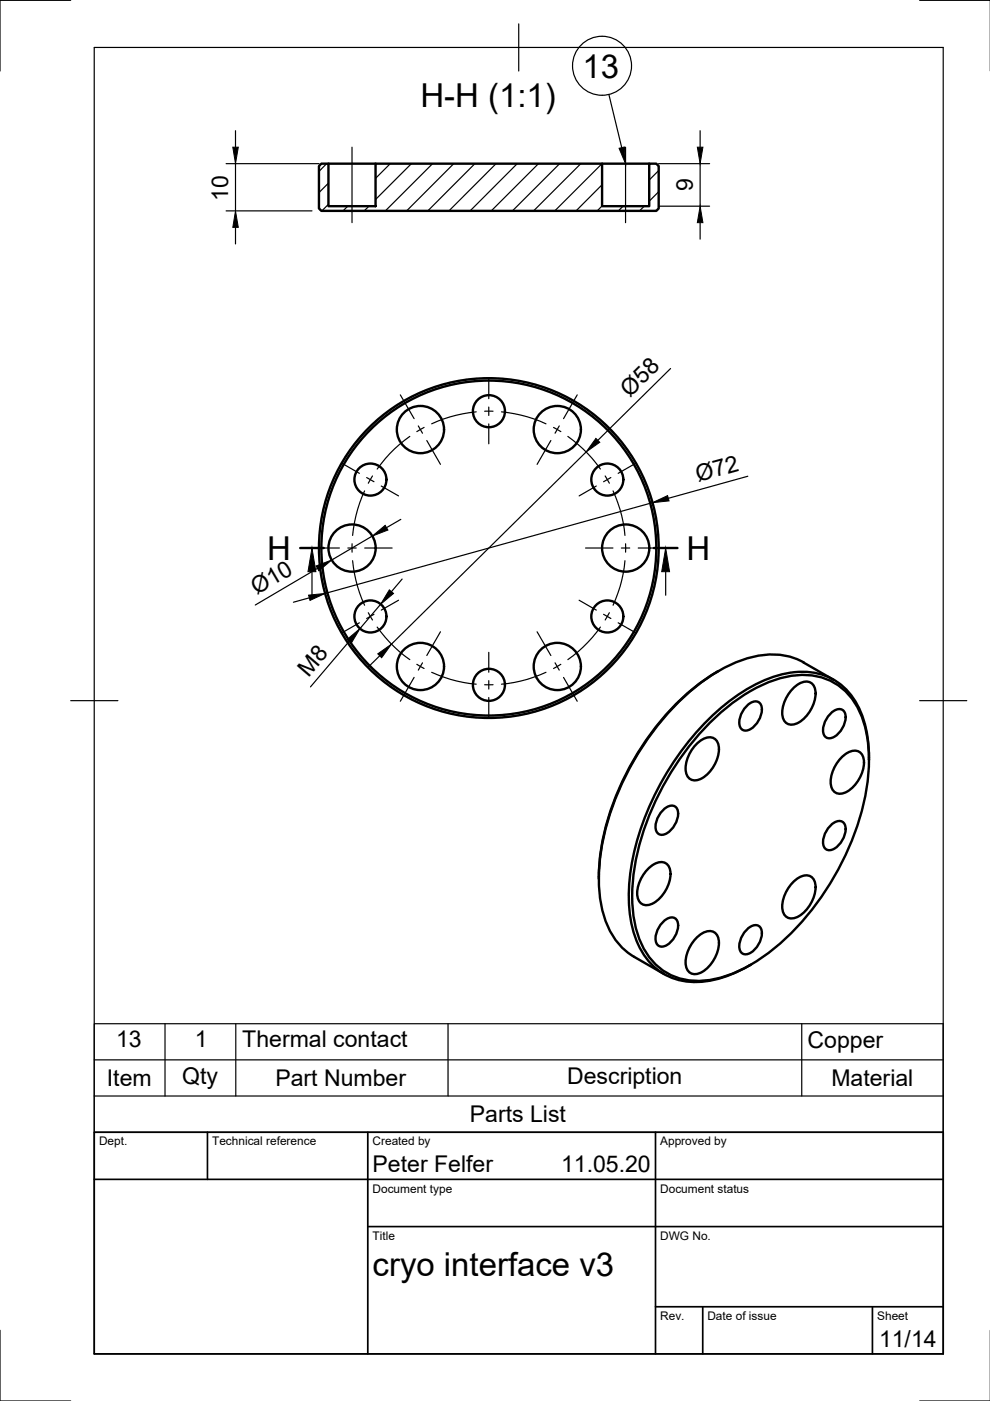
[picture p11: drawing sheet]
<svg xmlns="http://www.w3.org/2000/svg" width="210mm" height="297mm" viewBox="0 0 210 297" stroke-linecap="round" stroke-linejoin="round" font-family="sans-serif">
<!-- layer: Visible -->
<g fill="none" stroke="#000" stroke-width=".51">
<path d="M68.1 34.7h1.5v9h10v-9h48.1v9h9.9v-9h1.5l.6 .5v9l-.6 .5h-71l-.5-.5v-9zM69.6 34.7h10M127.7 34.7h9.9M147.7 157.8a3.3 3.3 0 0 1 3.7-1.3 3.3 3.3 0 0 1 .8 3.9 7.4 7.4 0 0 1-4 4.9 2.07 2.07 0 0 1-2.2-.3 2.07 2.07 0 0 1-.6-2.1 7.8 7.8 0 0 1 2.3-5.1zM150.6 153.2a34.9 34.9 0 0 1 16.1-9.7 13.2 13.2 0 0 1 16.4 9.5 34 34 0 0 1-.4 18.9 58 58 0 0 1-20 30.3 25.9 25.9 0 0 1-14.6 5.8 12.7 12.7 0 0 1-12.3-8.2 29.4 29.4 0 0 1-1.2-16.2 58.6 58.6 0 0 1 16-30.4zM152.3 142.3a52.2 52.2 0 0 0-19.7 22 49.5 49.5 0 0 0-5.6 22M158.1 149.9a2.21 2.21 0 0 1 2.9-.9 3.1 3.1 0 0 1 0 3.5 4 4 0 0 1-2.9 2.4 1.67 1.67 0 0 1-1.3-2.4 5.6 5.6 0 0 1 1.3-2.6zM168.2 146a3.3 3.3 0 0 1 3.7-1.3 3.3 3.3 0 0 1 .8 3.9 7.4 7.4 0 0 1-4 4.9 2.07 2.07 0 0 1-2.2-.3 2.07 2.07 0 0 1-.7-2.1 7.8 7.8 0 0 1 2.4-5.1zM170.4 140.5l6.3 3.6M170.4 140.4a15.3 15.3 0 0 0-12.7-.6 40.6 40.6 0 0 0-17.4 12.9 57 57 0 0 0-13.3 31.6 24.1 24.1 0 0 0 3 14.2 12.9 12.9 0 0 0 4.5 4.4l6.3 3.6M175.8 151.5a2.21 2.21 0 0 1 3-.9 3.1 3.1 0 0 1 0 3.5 4 4 0 0 1-3 2.4 1.67 1.67 0 0 1-1.2-2.4 5.6 5.6 0 0 1 1.2-2.6zM140.3 172a2.21 2.21 0 0 1 3-.9 3.1 3.1 0 0 1 0 3.5 4 4 0 0 1-3 2.4 1.67 1.67 0 0 1-1.3-2.4 5.6 5.6 0 0 1 1.3-2.6z"/>
<path d="M175.8 175.3a2.21 2.21 0 0 1 3-1 3.1 3.1 0 0 1 0 3.5 4 4 0 0 1-3 2.5 1.67 1.67 0 0 1-1.2-2.4 5.6 5.6 0 0 1 1.2-2.6zM178.4 160.6a3.3 3.3 0 0 1 3.8-1.2 3.3 3.3 0 0 1 .8 3.8 7.4 7.4 0 0 1-4.1 4.9 2.07 2.07 0 0 1-2.1-.3 2.07 2.07 0 0 1-.7-2 7.8 7.8 0 0 1 2.3-5.2zM184.2 161.1a22.4 22.4 0 0 0-3.8-13.8 13.1 13.1 0 0 0-13.4-4.6 32.5 32.5 0 0 0-15.5 8.6 58.4 58.4 0 0 0-18.1 35.6 24 24 0 0 0 3.5 16.1 13 13 0 0 0 13.2 5 27 27 0 0 0 9.1-3.5M137.4 184.2a3.3 3.3 0 0 1 3.7-1.2 3.3 3.3 0 0 1 .8 3.9 7.4 7.4 0 0 1-4 4.9 2.07 2.07 0 0 1-2.1-.4 2.07 2.07 0 0 1-.7-2 7.8 7.8 0 0 1 2.3-5.2zM140.3 195.7a2.21 2.21 0 0 1 3-.9 3.1 3.1 0 0 1 0 3.5 4 4 0 0 1-3 2.4 1.67 1.67 0 0 1-1.3-2.4 5.6 5.6 0 0 1 1.3-2.6zM147.7 198.8a3.3 3.3 0 0 1 3.7-1.2 3.3 3.3 0 0 1 .8 3.9 7.4 7.4 0 0 1-4 4.9 2.07 2.07 0 0 1-2.2-.3 2.07 2.07 0 0 1-.6-2.1 7.8 7.8 0 0 1 2.3-5.2zM158.1 197.4a2.21 2.21 0 0 1 2.9-1 3.1 3.1 0 0 1 0 3.5 4 4 0 0 1-2.9 2.4 1.67 1.67 0 0 1-1.3-2.3 5.6 5.6 0 0 1 1.3-2.6zM168.2 187a3.3 3.3 0 0 1 3.7-1.2 3.3 3.3 0 0 1 .8 3.9 7.4 7.4 0 0 1-4 4.9 2.07 2.07 0 0 1-2.2-.3 2.07 2.07 0 0 1-.7-2.1 7.8 7.8 0 0 1 2.4-5.2z"/>
<circle cx="89.1" cy="91.1" r="5"/>
<circle cx="103.7" cy="87.2" r="3.4"/>
<circle cx="118.2" cy="91.1" r="5"/>
<circle cx="74.6" cy="116.2" r="5"/>
<circle cx="78.5" cy="101.7" r="3.4"/>
<circle cx="103.6" cy="116.2" r="35.5"/>
<circle cx="103.6" cy="116.2" r="36"/>
<circle cx="128.8" cy="101.7" r="3.4"/>
<circle cx="132.7" cy="116.2" r="5"/>
<circle cx="78.5" cy="130.7" r="3.4"/>
<circle cx="128.8" cy="130.7" r="3.4"/>
<circle cx="89.1" cy="141.3" r="5"/>
<circle cx="103.7" cy="145.2" r="3.4"/>
<circle cx="118.2" cy="141.3" r="5"/>
</g>
<!-- layer: Border -->
<path d="M15 .1h-15v15M20 10.1h180v276.9h-180zM110 5.1v10M195 .1h15M15 148.6h10M195 148.6h10M0 282.1v14.9h15M195 297h15" fill="none" stroke="#000" stroke-width=".25"/>
<!-- layer: TitleBlock -->
<path d="M20 240.1h180v46.9h-180zM20 250h180M44 240.1v9.9M78 240.1v46.9M139 240.1v46.9M78 260.1h122M139 277.1h61M149 277.1v9.9M185 277.1v9.9" fill="none" stroke="#000" stroke-width=".36"/>
<!-- layer: Smart Centers -->
<g fill="none" stroke="#000" stroke-width=".25">
<path d="M74.6 31.2v16M132.6 31.2v16M72.6 98.3l3.6 2.1M84.9 83.7l2.9 5.1M86.9 92.5l-2.2 1.8-2.1 1.9-2.6 3.2M88.7 90.3l.9 1.5M89.9 90.6l-1.5 .9M90.5 93.4l2.9 5.1M101 87.3l-2.8 .4-2.7 .7-4 1.5M102.7 87.2h1.8M103.6 80.3v4.2M103.6 86.3v1.8"/>
<path d="M103.6 89.9v4.2M106.3 87.3l2.8 .4 2.7 .7 4 1.5M116.8 93.4l-2.9 5.1M117.4 90.6l1.5 .9M118.6 90.3l-.9 1.5M120.4 92.5l2.2 1.8 2 1.9 2.7 3.2M122.4 83.7l-2.9 5.1M134.7 98.3l-3.6 2.1M66.1 116.2h5.9M73.7 116.2h1.8M74.6 115.3v1.8M74.8 118.9l.4 2.8 .6 2.7 1.5 3.9"/>
<path d="M77.3 104.1l-1.5 3.9-.6 2.8-.4 2.7M77.3 116.2h5.8M77.7 101.2l1.6 .9M79 100.9l-.9 1.6M80.8 103l3.7 2.1M124.1 116.2h5.9M126.4 103l-3.6 2.1M128.3 100.9l.9 1.6M129.5 101.2l-1.5 .9M130 104.1l1.5 3.9 .6 2.8 .4 2.7M131.7 116.2h1.8M132.5 118.9l-.4 2.8-.6 2.7-1.5 3.9"/>
<path d="M132.6 115.3v1.8M135.3 116.2h5.8M76.2 132l-3.6 2.1M78.1 129.9l.9 1.6M79.3 130.2l-1.6 .9M80 133l1.7 2.2 1.9 2 3.3 2.7M84.5 127.3l-3.7 2.1M93.4 133.9l-2.9 5.1M103.6 138.3v4.2M113.9 133.9l2.9 5.1M122.8 127.3l3.6 2.1M127.3 133l-2.7 3.2-2 1.9-2.2 1.8"/>
<path d="M128 130.2l1.5 .9M129.2 129.9l-.9 1.6M131.1 132l3.6 2.1M87.8 143.6l-2.9 5.1M88.4 140.8l1.5 .9M89.6 140.5l-.9 1.6M91.5 142.5l4 1.5 2.7 .7 2.8 .4M102.7 145.2h1.8M103.6 144.3v1.8M103.6 147.9v4.2M115.8 142.5l-4 1.5-2.7 .7-2.8 .4M117.7 140.5l.9 1.6"/>
<path d="M118.9 140.8l-1.5 .9M119.5 143.6l2.9 5.1"/>
</g>
<!-- layer: Parts Lists -->
<path d="M20 217.1h180v23h-180zM35 217.1v15.3M50 217.1v15.3M95 217.1v15.3M170 217.1v15.3M20 232.4h180M20 224.7h180" fill="none" stroke="#000" stroke-width=".25"/>
<!-- layer: FD_Dimensions -->
<g fill="none" stroke="#000" stroke-width=".25">
<path d="M47.9 34.7h19.7M49.9 27.7v3.5M49.9 34.7v10M139.6 34.7h10.9M148.4 27.7v3.5M148.4 34.7v9M47.9 44.7h18.2M49.9 48.2v3.5M139.6 43.7h10.9M148.4 47.2v3.5M142.2 78.1l-15.4 15.3M124.3 95.8l-41.3 40.8"/>
<path d="M79 113.7l-8.7 5M85 110.1l-3 1.8M138.3 106.6l-69.4 19.2M158.6 101l-16.9 4.6M65.6 126.8l-3.4 .9M67.3 120.5l-13.2 7.8M74.1 135.9l-8.3 9.7M80.5 139l-2.5 2.5M80.7 128.1l-4.4 5.2M85.3 122.8l-2.3 2.6"/>
</g>
<path d="M49.4 31.2h1.1l-.6 3.5zM147.8 31.2h1.2l-.6 3.5zM49.9 44.7l.6 3.5h-1.1zM148.4 43.7l.6 3.5h-1.2zM126.3 92.9l.9 .9-2.9 2zM79 113.7l2.7-2.3 .6 1zM138.3 106.6l3.2-1.5 .4 1.1zM65.4 126.2l3.5-.4-3.2 1.5zM67 120l3.3-1.3-2.7 2.3zM73.6 135.6l2.7-2.3-1.8 3zM80.1 138.6l2.9-2-2.1 2.9zM82.5 125.1l.9 .7-2.7 2.3z" fill="#000" stroke="#000" stroke-width=".21"/>
<!-- layer: Hatching -->
<g fill="none" stroke="#000" stroke-width=".25">
<path d="M69.3 34.7l-1.7 1.6M69.6 38.8l-2 2M82.7 34.7l-3.1 3.1M87.2 34.7l-7.6 7.6M91.7 34.7l-10 10M96.2 34.7l-10 10M100.7 34.7l-10 10M105.2 34.7l-10 10M109.7 34.7l-10 10M114.2 34.7l-10 10M118.7 34.7l-10.1 10M123.1 34.7l-10 10"/>
<path d="M127.6 34.7l-10 10M127.6 39.2l-5.5 5.5M139.6 36.2l-2 2M69.6 43.3l-1.4 1.4M73.7 43.7l-1 1M78.2 43.7l-1 1M127.6 43.7l-1 1M132.1 43.7l-1 1M136.6 43.7l-1 1M139.6 40.7l-2 2"/>
</g>
<!-- layer: Section Lines -->
<path d="M63.6 116.2h5M138.6 116.2h5" fill="none" stroke="#000" stroke-width=".51"/>
<path d="M66.1 121.2v5M141.1 121.2v5" fill="none" stroke="#000" stroke-width=".25"/>
<path d="M66.1 116.2l.9 5h-1.7zM141.1 116.2l.9 5h-1.7z" fill="#000" stroke="#000" stroke-width=".21"/>
<!-- layer: Balloons -->
<g fill="none" stroke="#000" stroke-width=".25">
<path d="M129.1 20l2.7 11.3"/>
<circle cx="127.6" cy="13.9" r="6.3"/>
</g>
<path d="M131.3 31.4l1.1-.2 .2 3.5z" fill="#000" stroke="#000" stroke-width=".21"/>
<g font-size="7">
<text x="123.5" y="16.4">13</text>
<text x="89.1" y="22.6">H-H (1:1)</text>
<text x="56.7" y="118.7">H</text>
<text x="145.6" y="118.7">H</text>
<text x="79" y="270.6">cryo interface v3</text>
</g>
<g font-size="4.9">
<text x="146.9" y="40.6" transform="rotate(-90 146.9 40.6)">9</text>
<text x="48.4" y="42.6" transform="rotate(-90 48.4 42.6)">10</text>
<text x="133.5" y="84.4" transform="rotate(-45 133.5 84.4)">Ø58</text>
<text x="148" y="102.2" transform="rotate(-16 148 102.2)">Ø72</text>
<text x="54.4" y="126.2" transform="rotate(-30 54.4 126.2)">Ø10</text>
<text x="65.4" y="143.7" transform="rotate(-50 65.4 143.7)">M8</text>
<text x="24.6" y="222.1">13</text>
<text x="41.3" y="222.1">1</text>
<text x="51.4" y="222">Thermal contact</text>
<text x="171.2" y="222.1">Copper</text>
<text x="22.7" y="230.3">Item</text>
<text x="38.6" y="229.8">Qty</text>
<text x="58.4" y="230.3">Part Number</text>
<text x="120.2" y="229.8">Description</text>
<text x="176.3" y="230.3">Material</text>
<text x="99.6" y="237.9">Parts List</text>
<text x="79" y="248.5">Peter Felfer</text>
<text x="119" y="248.5">11.05.20</text>
<text x="186.4" y="285.7">11/14</text>
</g>
<g font-size="2.5">
<text x="21" y="242.9">Dept.</text>
<text x="45" y="242.9">Technical reference</text>
<text x="79" y="242.9">Created by</text>
<text x="140" y="242.9">Approved by</text>
<text x="79" y="252.8">Document type</text>
<text x="140" y="252.8">Document status</text>
<text x="79" y="262.9">Title</text>
<text x="140" y="262.9">DWG No.</text>
<text x="140" y="279.9">Rev.</text>
<text x="150" y="279.9">Date of issue</text>
<text x="186" y="279.9">Sheet</text>
</g>
</svg>
